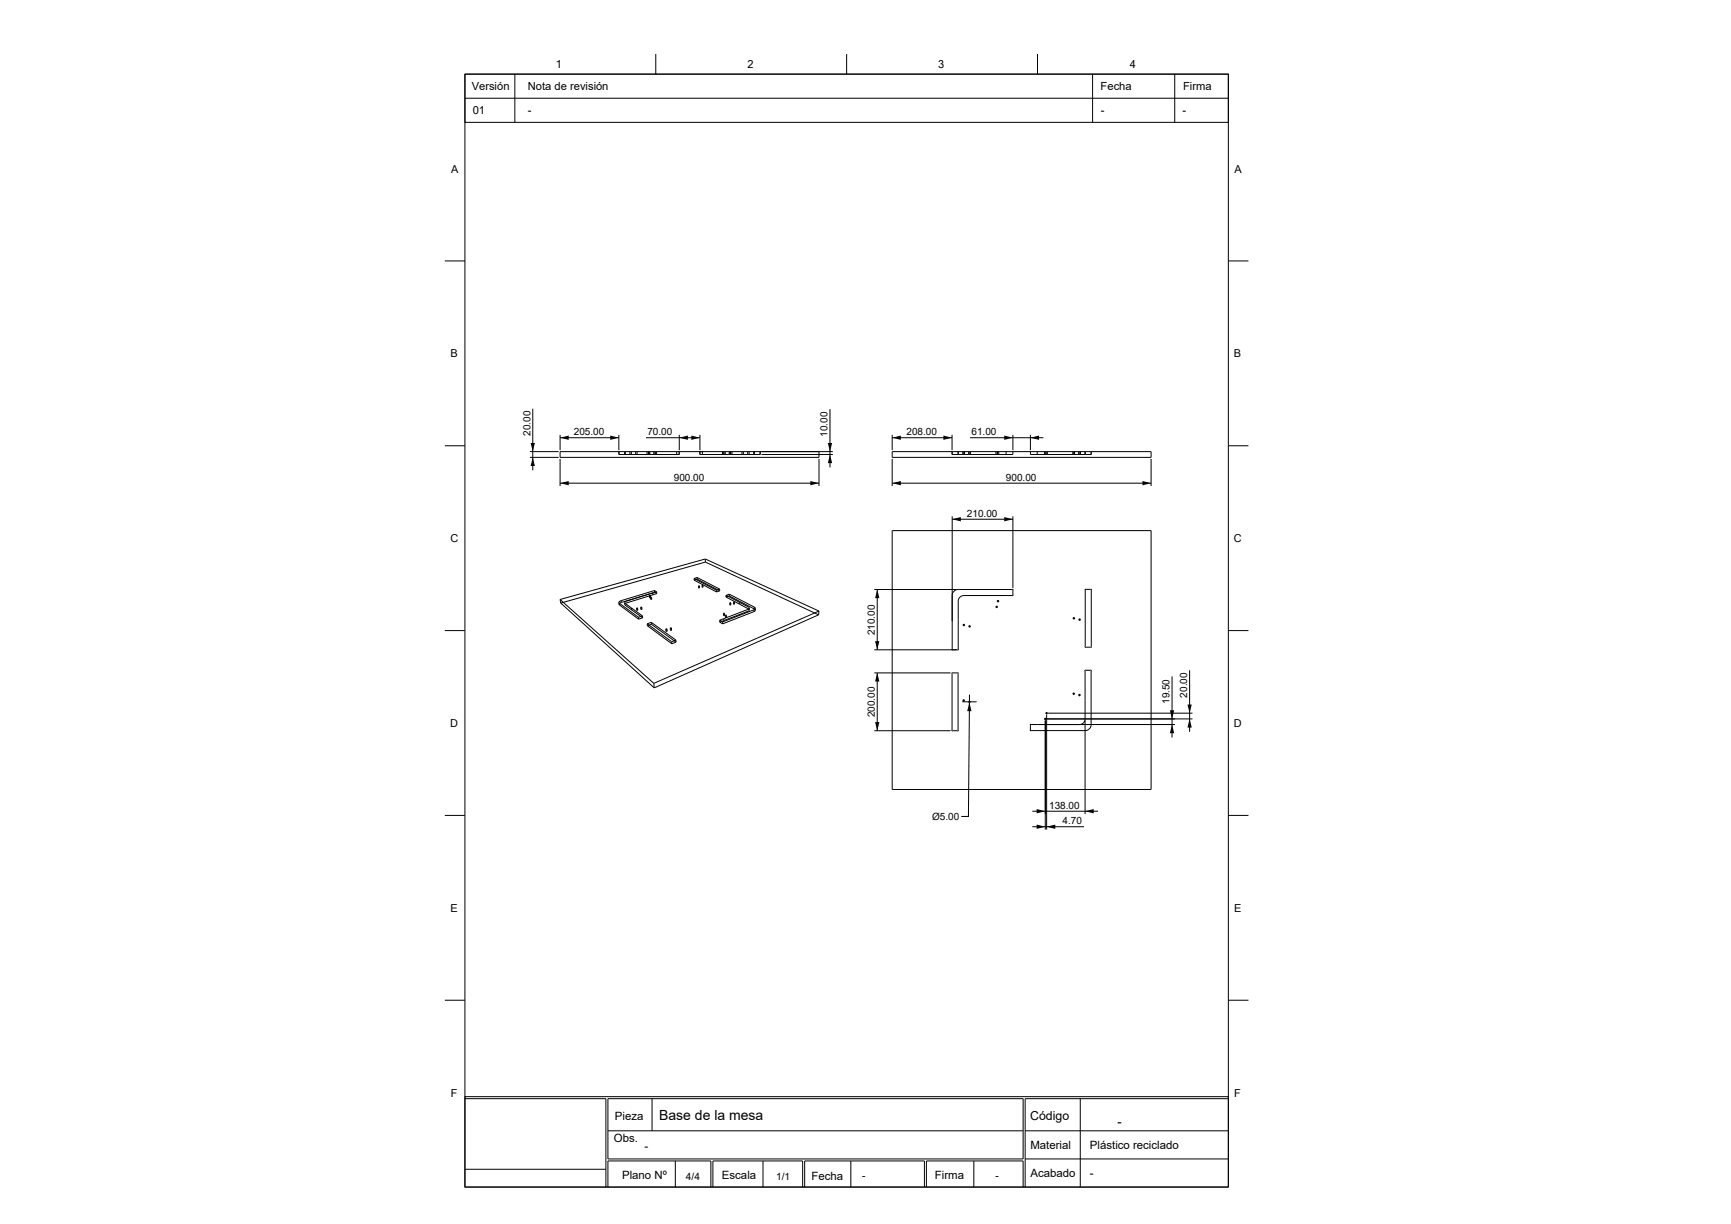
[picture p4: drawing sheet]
<svg xmlns="http://www.w3.org/2000/svg" width="420mm" height="297mm" viewBox="0 0 420 297" stroke-linecap="round" stroke-linejoin="round" font-family="sans-serif">
<g fill="none" stroke="#000" stroke-width=".24">
<path d="M112.8 18h185.2v270h-185.2zM112.8 18h185.2v11.7h-185.2zM124.9 18v11.7M159.1 13.1v4.9M205.4 13.1v4.9M251.7 13.1v4.9M265.1 18v11.7M285 18v11.7M112.8 23.8h185.2M107.9 63.3h4.9M298 63.3h4.9M129.3 99.2v14.9"/>
<path d="M201.4 99.3v14.1M107.9 108.2h4.9M128.6 109.6h6.9M128.6 111h6.9M135.9 117.2h62.8M135.9 106.2h14.3M135.9 105.5v3.7M135.9 111.3v6.6M150.2 109.6v.7M150.2 105.5v3.7M150.2 109.6v.7h1.4M151.6 109.6l.1 .7z"/>
<path d="M152.8 109.6v.7h-1.1M153.2 109.6v.7h1v-.7M154.6 109.6v.7h.3h2.1v-.7M156.7 106.2h13.1M157.3 109.6v.7zM157.5 109.6v.7M157.7 109.6v.7M158.6 109.6v.7h-1.3M159 109.6v.7zM159.3 109.6v.7M164.2 109.6v.7h-5.2M164.8 109.6v.7h-13.2"/>
<path d="M164.8 105.5v3.7M169.8 109.6v.7M169.8 109.6v.7h.6M169.8 105.5v3.7M170.4 109.6v.7M175.3 109.6v.7M175.6 109.6v.7M176 109.6v.7M176.9 109.6v.7M177.1 109.6v.7h.2v-.7M177.3 109.6v.7M177.6 109.6l.1 .7h5.3v-.7"/>
<path d="M180 109.6v.7M180.4 109.6v.7M181.4 109.6v.7M181.8 109.6v.7M183 109.6v.7M184.4 109.6v.7M184.5 109.6v.7h-14.1M184.8 110.3h17.3M198.7 109.6v1.4h-62.8v-1.4h66.2M198.7 111.3v6.6M216.5 105.5v3.7M216.5 109.6h62.8v1.4h-62.8z"/>
<path d="M216.5 111.3v6.6M216.5 117.2h62.8M216.5 106.2h14.5M231 109.6v.7h1.5v-.7M231 105.5v3.7M231 109.6v.7M232.5 109.6v.7h1.2M233.7 109.6v.7M233.7 110.3h.3M234 110.3h1M234 109.6v.7M235 109.6v.7"/>
<path d="M235 110.3h.4M235.3 106.2h17.9M235.4 110.3h6.3M235.4 109.6v.7M241.7 109.6v.7M241.7 110.3h.3M242 109.6v.7M242 110.3h2.1M242.3 109.6v.7h-.3M244.1 109.6v.7M245.8 109.6v.7h-1.7M245.8 105.5v3.7"/>
<path d="M250 109.6v.7h13.3M250 105.5v3.7M251.7 109.6v.7M253.4 109.6v.7M253.8 109.6v.7zM254.1 109.6v.7M260.3 109.6v.7M260.4 109.6v.7M260.7 109.6v.7M261.7 109.6v.7M261.8 109.6v.7M262.1 109.6v.7"/>
<path d="M263.3 109.8v.3M263.3 109.6v.7M264.7 109.6v.7h-1.4M264.8 109.6v.7M279.3 111.3v6.6M298 108.2h4.9M171.1 135.6l-35.2 9.9M171.1 135.6l.1 .8M171.1 135.6l27.6 12.7M171.2 136.4l-35.1 9.9M171.2 136.4l27.4 12.8M216.5 128.8h62.8v62.8h-62.8z"/>
<path d="M231 125.3v32.3l.2 .1M231 126h14.8M245.8 125.3v17.4M107.9 153h4.9M135.9 145.5l22.7 20.3M135.9 145.5l.2 .8M136.1 146.3l22.6 20.6M150.2 146.2v.4M150.2 146.2l.1 .2M150.2 146.6l.1 .2M150.3 146.4v.4M150.3 146.4l4.6 3.4"/>
<path d="M150.3 146.8l4.7 3.4M150.7 145.7l.1 .5M150.7 145.7l-.5 .5M151.6 146.3l1.6 1.2M151.6 146.3v.4M151.6 146.7l1.7 1.3M153.2 147.5l.1 .5M153.2 147.5l2.7 1.9M153.3 148l2.6 1.9v-.4M154.4 147.6l.1 .4M154.7 147.6h-.3M154.7 147.6v.4"/>
<path d="M154.7 148h-.2M154.9 149.8l.1 .4M155.5 147.4v.4M155.7 147.4h-.2M155.7 147.4l.1 .4M155.8 147.8h-.3M155.9 149.4v.2a.54 .54 0 0 1-.7 .5l-.2 .1M155.9 149.4l-1 .4M157 151.4l.1 .4M157 151.4l6 4.3M157.1 151.8l5.9 4.4M157.5 144.6l-3.9 1.2a2.8 2.8 0 0 0-2 .9"/>
<path d="M157.5 144.6l.1 .4M157.6 144.5l.2 .1zM157.8 144.6v.4M157.8 145h-.2M157.8 145l.1 .4M158 151l-1 .4M158 151l6 4.3M158 151l.1 .5M158.1 151.5l5.9 4.3M158.1 151.5l-1 .3M158.1 144.9l-.3 .1M158.1 144.9v.5h-.2"/>
<path d="M158.1 145.3l-.2 .1M158.4 143.9v.4M158.4 143.9l-6.3 1.9-.5 .5M158.4 144.3l-.8 .3M158.8 143.3l-8.1 2.4M158.8 143.3v.4M158.8 143.3l.5 .3M158.8 143.7l-8 2.5-.6 .4M158.8 143.7l.6 .3M159.3 143.6l.1 .4M159.3 143.6l-.9 .3M159.4 144l-1 .3"/>
<path d="M161.6 152.7v.4M161.8 152.6l-.2 .1M161.8 152.6l.1 .5M161.9 153.1h-.3M162.6 152.4l.1 .5M162.9 152.4h-.3M162.9 152.4v.5M162.9 152.9h-.2M163 155.7v.5M164 155.3v.5M164 155.3l-1 .4M164 155.8l-1 .4"/>
<path d="M168.4 140.4l5.4 2.8M168.4 140.4v.4M168.4 140.8l5.4 2.8M169.2 140.1l5.4 2.9M169.2 140.1v.4M169.2 140.1l-.8 .3M169.2 140.5l5.4 2.9M169.2 140.5l-.8 .3M169.5 142.2v.4M169.7 142.2h-.2M169.7 142.2v.4M169.7 142.6h-.2"/>
<path d="M170.3 142l.1 .5M170.6 142v.5M170.6 142h-.3M170.6 142.5h-.2M173.8 143.2v.4M174.6 143v.4M174.6 143l-.8 .2M174.6 143.4l-.8 .2M174.6 150.5v.5M174.6 150.5l.7 .4v.5M174.6 151l.7 .4M175.5 148.9v.4"/>
<path d="M175.5 149.3l.1 .1M175.6 150.1v.5M175.6 150.1l-1 .4M175.6 150.6l-1 .4M175.8 148.9h-.3M175.8 148.9v.4M175.8 149.3h-.3M175.8 149.3l-.2 .1M176 149.3v.5M176.2 144.5v.4l.8-.3M176.2 144.5v.4l3.2 1.7M176.2 144.5l3.2 1.6"/>
<path d="M176.3 149.3h-.3M176.3 149.3v.5M176.3 149.8h-.3M177 144.6l6 3.2M177 144.2l6 3.1M177 144.2v.4M177 144.2l-.8 .3M177.1 146.7h.2M177.1 146.3h.2M177.1 146.3v.4M177.3 146.3v.4M178 146.6h.2"/>
<path d="M178 146.1v.5M178 146.1l.2 .1M178 146.1h.2M178.2 146.1v.1M178.2 146.1v.5M179.4 146.6l2.2 1.1 .2 .3M179.4 146.1v.5M179.4 146.1l2.2 1.2 .2 .3M181.8 148l-.3 .3-5.9 2.3M181.8 147.6v.4M181.8 147.6l-.3 .3-5.9 2.2M182.9 148.4l-7.6 3"/>
<path d="M182.9 148v.4M182.9 148l-7.6 2.9M183 147.8l.3 .3M183 147.3l.3 .3M183 147.3v.5M183.3 148.1l-.4 .3M183.3 147.6v.5M183.3 147.6l-.4 .4M198.6 149.2l-39.9 17.7M198.7 148.3l-40.1 17.5M198.7 148.3l-.1 .9M212.1 143h20"/>
<path d="M212.8 143v14.7M231 144.5a1.44 1.44 0 0 1 1.5-1.5l13.3 .1-.1 1.4h-11.1a1.57 1.57 0 0 0-2.1 1.4v11.8h-20.4M263.3 143l1.5 .1-.1 14-1.4-.1zM298 153h4.9M158.6 165.8l.1 1.1M212.1 177.3h18.5M212.1 163.3h18.5M212.8 163.3v14M231 163.3l1.5 .1-.1 13.9-1.4-.1zM233.5 170.3h3.5M235.2 170.5l-.2 27.6h-1.8M235.2 168.5v3.5"/>
<path d="M250 175.8h11.2a1.57 1.57 0 0 0 2.1-1.4l-.1-11.7 1.5-.1v13.2a1.44 1.44 0 0 1-1.4 1.5h-13.2zM253.6 174.8v26.5M254 173.4v27.9M254 175.8h31.1M254 174.4h35.3M254.3 173h35M263.3 174.8v22.7M284.4 164.1v14.8M288.6 162.6v15M107.9 197.9h4.9M250.5 196.8h15.9M298 197.9h4.9"/>
<path d="M250.5 200.6h12.5M107.9 242.7h4.9M298 242.7h4.9M112.8 266.1h185.2v21.9h-185.2zM112.8 266.6h34.2v21.4M147.5 266.6h100.7v14.6h-100.7zM147.5 274.4h100.7M158.2 266.6v7.8M248.7 274.4h49.3M262.1 266.6v21.4M298 266.6h-49.3v21.4M112.8 283.7h34.2"/>
<path d="M147.5 288v-6.3h25v6.3M163.9 281.7v6.3M173 288v-6.3h21.8v6.3M185.1 281.7v6.3M195.2 288v-6.3h29.1v6.3M206.4 281.7v6.3M224.8 288v-6.3h23.4v6.3M236.3 281.7v6.3M248.7 281.2h49.3"/>
<circle cx="233.9" cy="151.7" r=".17"/>
<circle cx="235.3" cy="152" r=".17"/>
<circle cx="241.8" cy="147.3" r=".17"/>
<circle cx="242.2" cy="145.9" r=".17"/>
<circle cx="260.6" cy="150" r=".17"/>
<circle cx="262" cy="150.4" r=".17"/>
<circle cx="233.8" cy="170" r=".17"/>
<circle cx="235.2" cy="170.3" r=".17"/>
<circle cx="253.6" cy="174.4" r=".17"/>
<circle cx="253.9" cy="173.1" r=".17"/>
<circle cx="260.5" cy="168.3" r=".17"/>
<circle cx="261.9" cy="168.7" r=".17"/>
</g>
<g fill="#000">
<path d="M129.3 111l.5 2.1h-1.1zM128.7 107.5h1.1l-.5 2.1zM135.9 106.2l2.1-.5v1zM135.9 117.2l2.1-.5v1.1zM148.1 105.7l2.1 .5-2.1 .5zM164.8 106.2l2.1-.5v1zM167.7 105.7l2.1 .5-2.1 .5zM196.6 116.7l2.1 .5-2.1 .6zM200.9 107.5h1l-.5 2.1zM201.4 110.3l.5 2.1h-1zM216.5 117.2l2.1-.5v1.1zM216.5 106.2l2.1-.5v1z"/>
<path d="M228.9 105.7l2.1 .5-2.1 .5zM243.7 105.7l2.1 .5-2.1 .5zM250 106.2l2.1-.5v1zM277.2 116.7l2.1 .5-2.1 .6zM231 126l2.1-.5v1zM243.7 125.5l2.1 .5-2.1 .5zM212.8 143l.6 2.1h-1.1zM212.3 155.6h1.1l-.6 2.1zM212.8 163.3l.6 2.1h-1.1zM212.3 175.2h1.1l-.6 2.1zM235.2 170.5l.5 2.1h-1zM283.9 172.4h1l-.5 2z"/>
<path d="M284.4 175.8l.5 2.1h-1zM288.6 174.4l.6 2.1h-1.1zM288.1 171h1.1l-.6 2zM251.5 196.3l2.1 .5-2.1 .6zM263.3 196.8l2.1-.5v1.1zM251.5 200.1l2.1 .5-2.1 .5zM254 200.6l2-.5v1z"/>
</g>
<text font-size="3.4" x="159.9" y="271.9">Base de la mesa</text>
<text font-size="3.1" x="271.1" y="273.2">-</text>
<text font-size="3" x="250" y="271.9">Código</text>
<g font-size="2.8">
<text x="149.2" y="271.8">Pieza</text>
<text x="148.9" y="277.1">Obs.</text>
<text x="156.4" y="278.9">-</text>
<text x="250" y="278.8">Material</text>
<text x="264.5" y="278.9">Plástico reciclado</text>
<text x="150.9" y="286.2">Plano Nº</text>
<text x="175.2" y="286.2">Escala</text>
<text x="196.9" y="286.2">Fecha</text>
<text x="226.9" y="286.1">Firma</text>
<text x="250" y="285.6">Acabado</text>
<text x="264.5" y="285.5">-</text>
</g>
<g font-size="2.7">
<text x="134.8" y="16.5">1</text>
<text x="181.4" y="16.5">2</text>
<text x="227.7" y="16.5">3</text>
<text x="274.1" y="16.5">4</text>
<text x="114.4" y="21.9">Versión</text>
<text x="128.1" y="21.9">Nota de revisión</text>
<text x="267" y="21.9">Fecha</text>
<text x="287.1" y="21.9">Firma</text>
<text x="114.7" y="27.7">01</text>
<text x="128" y="27.7">-</text>
<text x="267.1" y="27.7">-</text>
<text x="287" y="27.7">-</text>
<text x="109.5" y="41.9">A</text>
<text x="299.6" y="41.9">A</text>
<text x="109.3" y="86.7">B</text>
<text x="299.4" y="86.7">B</text>
<text x="109.3" y="131.6">C</text>
<text x="299.4" y="131.6">C</text>
<text x="109.2" y="176.4">D</text>
<text x="299.3" y="176.4">D</text>
<text x="109.3" y="221.3">E</text>
<text x="299.4" y="221.3">E</text>
<text x="109.4" y="266.1">F</text>
<text x="299.5" y="266.1">F</text>
</g>
<g font-size="2.4">
<text x="128.7" y="105.8" transform="rotate(-90 128.7 105.8)">20.00</text>
<text x="139.2" y="105.6">205.00</text>
<text x="157.1" y="105.6">70.00</text>
<text x="200.8" y="106" transform="rotate(-90 200.8 106)">10.00</text>
<text x="219.9" y="105.6">208.00</text>
<text x="235.7" y="105.6">61.00</text>
<text x="163.5" y="116.7">900.00</text>
<text x="244.1" y="116.7">900.00</text>
<text x="234.6" y="125.4">210.00</text>
<text x="212.3" y="154.2" transform="rotate(-90 212.3 154.2)">210.00</text>
<text x="283.8" y="170.8" transform="rotate(-90 283.8 170.8)">19.50</text>
<text x="288.1" y="169.2" transform="rotate(-90 288.1 169.2)">20.00</text>
<text x="212.3" y="174.1" transform="rotate(-90 212.3 174.1)">200.00</text>
<text x="254.6" y="196.3">138.00</text>
<text x="226.2" y="199">Ø5.00</text>
<text x="257.8" y="200">4.70</text>
<text x="166.4" y="286.2">4/4</text>
<text x="188.3" y="286.2">1/1</text>
<text x="209.2" y="286.2">-</text>
<text x="241.5" y="286.1">-</text>
</g>
</svg>
